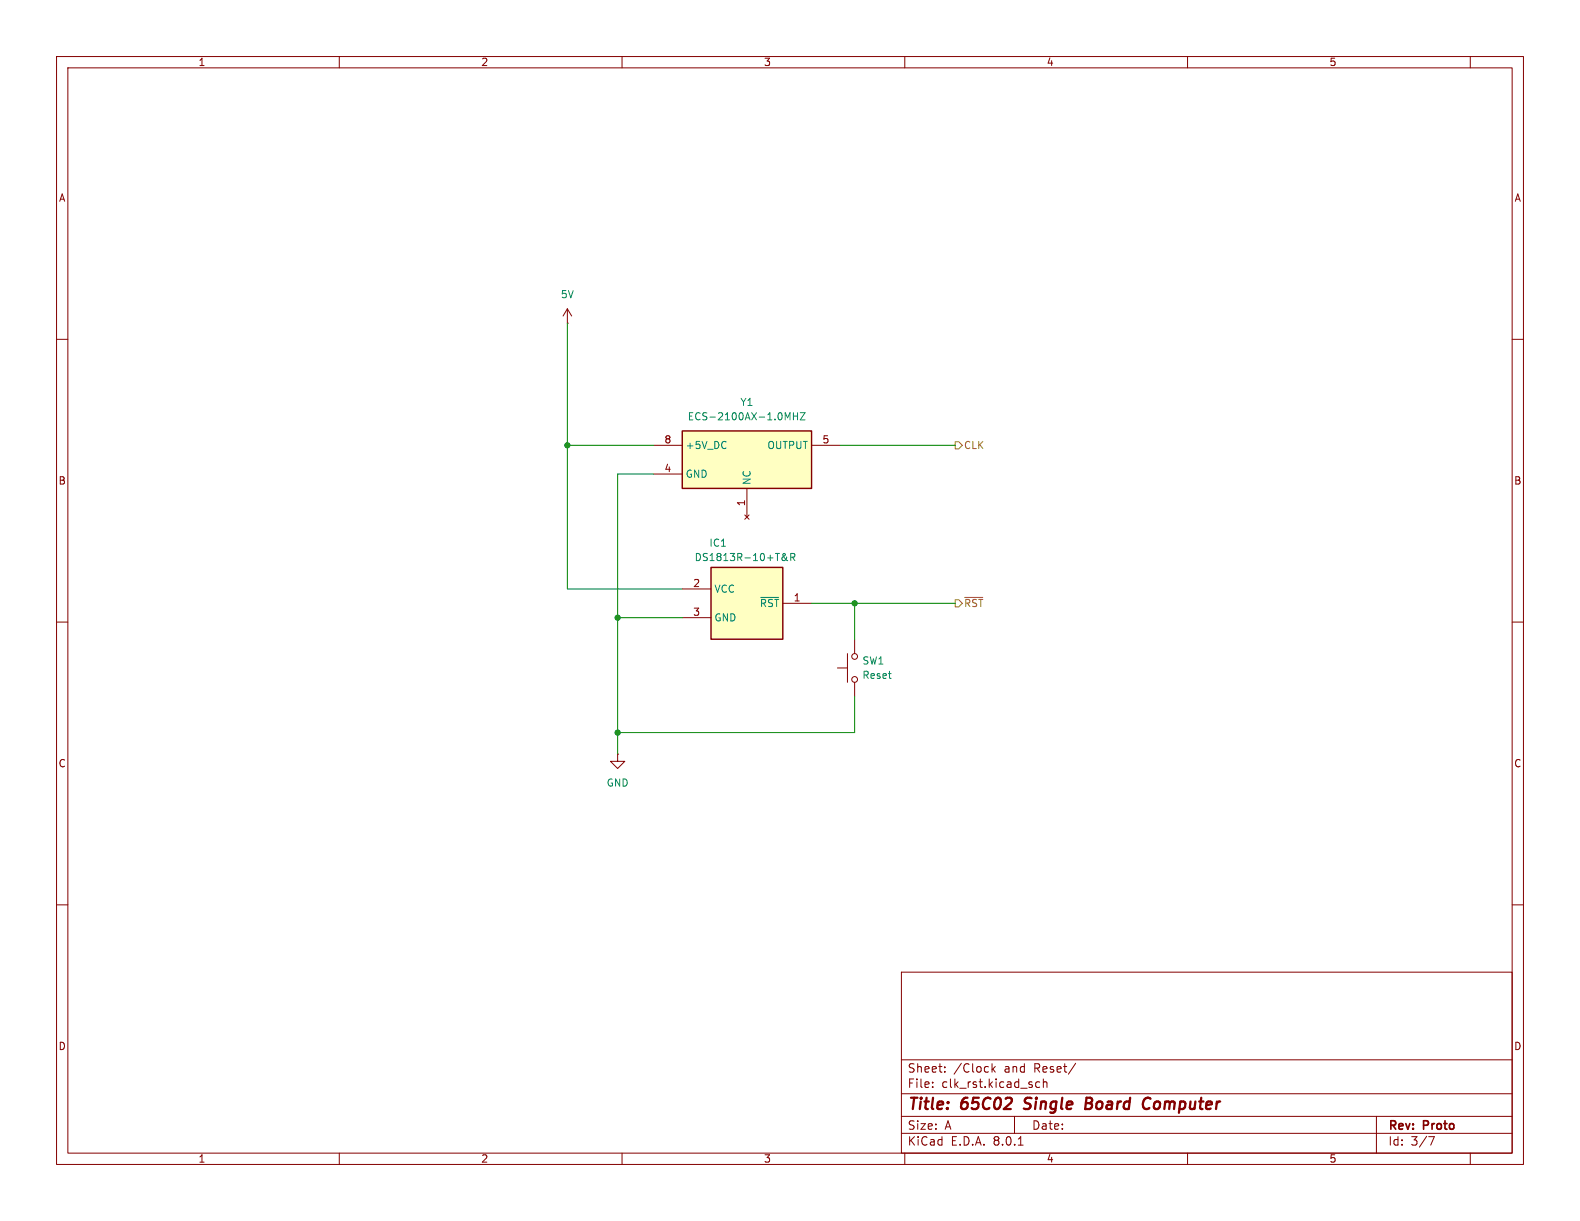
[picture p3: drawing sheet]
<svg xmlns="http://www.w3.org/2000/svg" width="279mm" height="216mm" viewBox="0 0 279 216" stroke-linecap="round" stroke-linejoin="round" font-family="sans-serif">
<g fill="none" stroke="#840000" stroke-width=".18">
<path d="M10 10h259.4v195.9h-259.4zM12 12h255.4v191.9h-255.4zM60 10v2M110 10v2M160 10v2M210 10v2M260 10v2M10 60h2M267.4 60h2M10 110h2M148.1 118.1h1.8M149.9 115.6v5.1"/>
<path d="M151.1 113v2.6M267.4 110h2M109.2 133.4v1.2h1.3l-1.3 1.3-1.3-1.3h1.3M109.2 133.4h.1M151.1 120.7v2.5M10 160h2M267.4 160h2M159.4 171.9h108v32h-108zM159.4 197.4h108M159.4 193.4h108M159.4 187.4h108M164.9 192.1v.2"/>
<path d="M164.9 191.4v.1M167.1 189.4v.2M167.1 188.7v.1M175.4 188.1v1.5M175.6 189l.4 .6M176 188.6l-.6 .6M179.4 197.4v3M183.9 191.4l-.5-.1-.3 .3v.4l.2 .2h.6M184.5 191.4l.2-.1 .4 .1v.9M184.5 190.8v1.5M190.2 188l-1.3 1.9M243.4 197.4v6.5"/>
<path d="M60 203.9v2M110 203.9v2M159.4 200.4h108M160 203.9v2M180.1 202.5h.8M210 203.9v2M252.6 201h1l-.6 1.5M260 203.9v2"/>
<circle cx="151.1" cy="116.1" r=".51"/>
<circle cx="151.1" cy="120.1" r=".51"/>
</g>
<path d="M181 196l.3 .1M181.4 194.3l-.2 .2 .1 .4M192 195.1h.7M192.7 195.1l.3 .1M192.8 194.1h-.7l-.2 2 1-.1M192.9 195l-.2 .1M202.6 194.2a.67 .67 0 0 1 .8 .1M203.2 195.9l-.4 .2" fill="none" stroke="#840000" stroke-width=".4"/>
<path d="M125.7 100.3h12.7v12.7h-12.7z" fill="#ffffc2"/>
<path d="M125.7 100.3h12.7v12.7h-12.7z" fill="none" stroke="#840000" stroke-width=".25"/>
<path d="M100.3 57.2h.1M100.3 54.6l-.7 1.3M100.3 54.6v2.6M100.3 54.6l.8 1.3M120.6 104.1h5.1M120.6 109.2h5.1M138.4 106.7h5.1" fill="none" stroke="#840000" stroke-width=".18"/>
<path d="M139.1 98.5l-.2 .5a.34 .34 0 0 1-.5 0 .34 .34 0 0 1 0-.5l.5-.4-.2-.2h-.2a1.21 1.21 0 0 0 .8 1.2M139.8 98.5h.6l.2-.2-.1-.3-.7-.1v1.2M140.1 98.5l.5 .6M134.5 105.6h3.2" fill="none" stroke="#008484" stroke-width=".18"/>
<path d="M120.6 76.2h22.9v10.2h-22.9z" fill="#ffffc2"/>
<path d="M120.6 76.2h22.9v10.2h-22.9z" fill="none" stroke="#840000" stroke-width=".25"/>
<path d="M115.6 78.7h5M143.5 78.7h5.1M115.6 83.8h5M131.7 91.1l.8 .7M132.1 86.4v5M132.5 91.1l-.8 .7" fill="none" stroke="#840000" stroke-width=".18"/>
<path d="M139.3 73.9l.4-.9v1.2M140.3 73v1.2M140.3 73.6h.7M141 73v1.2M141.5 73h.9l-.9 1.2h.9" fill="none" stroke="#008484" stroke-width=".18"/>
<path d="M168.9 78.1h.6l.7 .6-.7 .7h-.6zM168.9 106h.6l.7 .7-.7 .6h-.6zM170.6 105.6h3.2" fill="none" stroke="#848400" stroke-width=".18"/>
<path d="M100.3 57.2v46.9h20.3M100.3 78.7h15.3M148.6 78.7h20.3M115.6 83.8h-6.4v49.6M109.2 109.2h11.4M143.5 106.7h25.4M151.1 106.7v6.3M151.1 123.2v6.3h-41.9" fill="none" stroke="#008400" stroke-width=".18"/>
<g fill="#008400" stroke="#008400" stroke-width=".18">
<circle cx="109.2" cy="129.5" r=".46"/>
<circle cx="109.2" cy="109.2" r=".46"/>
<circle cx="100.3" cy="78.7" r=".46"/>
<circle cx="151.1" cy="106.7" r=".46"/>
</g>
<g font-size="2.8" fill="#840000">
<text x="160.4" y="196.8">Title:</text>
<text x="170.1" y="196.8">65C02</text>
<text x="182" y="196.8">Single</text>
<text x="193.6" y="196.8">Board</text>
<text x="204.6" y="196.8">Computer</text>
</g>
<g font-size="2.1" fill="#840000">
<text x="160.4" y="189.9">Sheet:</text>
<text x="168.6" y="189.9">/Clock</text>
<text x="177.6" y="189.9">and</text>
<text x="183" y="189.9">Reset/</text>
<text x="160.4" y="192.6">File:</text>
<text x="166.5" y="192.6">clk_rst.kicad_sch</text>
<text x="160.4" y="202.8">KiCad</text>
<text x="160.4" y="200">Size:</text>
<text x="167.1" y="200">A</text>
<text x="168.1" y="202.8">E.D.A.</text>
<text x="175.7" y="202.8">8.0.1</text>
<text x="182.4" y="200">Date:</text>
<text x="245.4" y="200.2">Rev:</text>
<text x="245.4" y="202.8">Id:</text>
<text x="249.5" y="202.8">3/7</text>
<text x="251.8" y="200.2">Proto</text>
</g>
<g font-size="1.8" fill="#840000">
<text x="35" y="11.9">1</text>
<text x="85" y="11.9">2</text>
<text x="135" y="11.9">3</text>
<text x="185" y="11.9">4</text>
<text x="235" y="11.9">5</text>
<text x="10.3" y="35.9">A</text>
<text x="267.7" y="35.9">A</text>
<text x="117.4" y="83.6">4</text>
<text x="117.4" y="78.5">8</text>
<text x="145.3" y="78.5">5</text>
<text x="10.3" y="85.9">B</text>
<text x="131.8" y="89.6" transform="rotate(-90 131.8 89.6)">1</text>
<text x="267.7" y="85.9">B</text>
<text x="122.5" y="103.9">2</text>
<text x="140.3" y="106.4">1</text>
<text x="122.5" y="109">3</text>
<text x="10.3" y="135.9">C</text>
<text x="267.7" y="135.9">C</text>
<text x="10.3" y="185.9">D</text>
<text x="267.7" y="185.9">D</text>
<text x="35" y="205.8">1</text>
<text x="85" y="205.8">2</text>
<text x="135" y="205.8">3</text>
<text x="185" y="205.8">4</text>
<text x="235" y="205.8">5</text>
</g>
<g font-size="1.8" fill="#008484">
<text x="99.1" y="52.9">5V</text>
<text x="130.8" y="72">Y1</text>
<text x="121.5" y="74.5">ECS-2100AX-1.0MHZ</text>
<text x="121.2" y="79.6">+5V_DC</text>
<text x="135.6" y="79.6">OUTPUT</text>
<text x="121.2" y="84.7">GND</text>
<text x="132.9" y="85.9" transform="rotate(-90 132.9 85.9)">NC</text>
<text x="122.7" y="99.4">DS1813R-10+T&amp;R</text>
<text x="125.4" y="96.9">IC1</text>
<text x="126.2" y="105">VCC</text>
<text x="134.3" y="107.5">~{RST}</text>
<text x="126.2" y="110.1">GND</text>
<text x="152.4" y="117.7">SW1</text>
<text x="152.4" y="120.2">Reset</text>
<text x="107.2" y="139.3">GND</text>
</g>
<g font-size="1.8" fill="#848400">
<text x="170.4" y="79.6">CLK</text>
<text x="170.4" y="107.5">~{RST}</text>
</g>
</svg>
